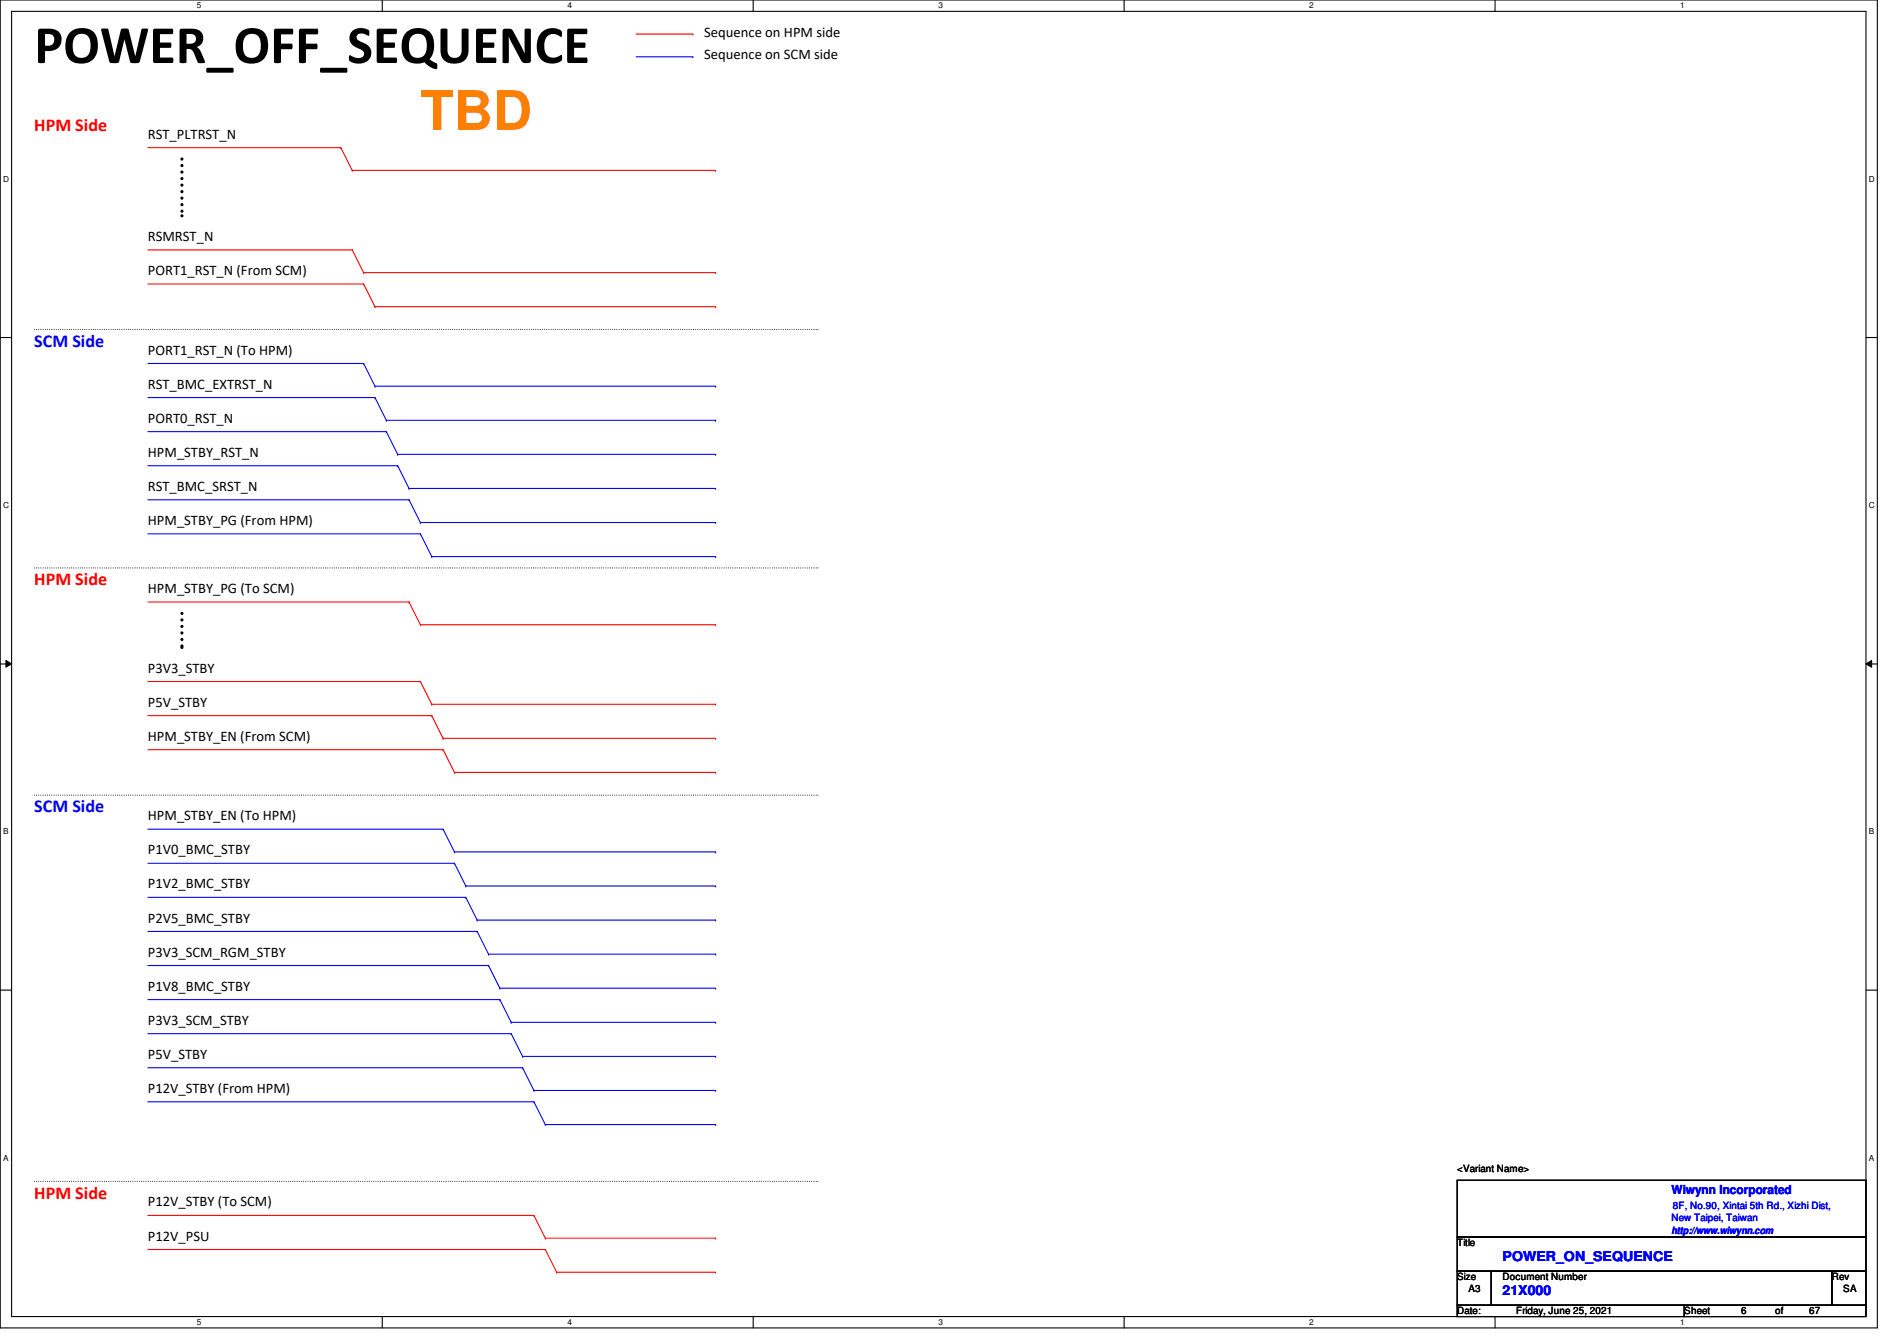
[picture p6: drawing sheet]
<svg xmlns="http://www.w3.org/2000/svg" width="297mm" height="210mm" viewBox="0 0 297 210" stroke-linecap="round" stroke-linejoin="round" font-family="sans-serif">
<path d="M0 0h294v207.9h-294zM1.8 1.8h290.4v204.3h-290.4z" fill="none" stroke="#000" stroke-width=".17"/>
<g fill="#fff">
<path d="M30.8 .2h.7v1.4h-.7z"/>
<path d="M30.8 206.2h.7v1.4h-.7z"/>
</g>
<path d="M59.9 0v1.8M59.9 206.1v1.8" fill="none" stroke="#000" stroke-width=".17"/>
<g fill="#fff">
<path d="M88.9 .2h.6v1.4h-.6z"/>
<path d="M88.9 206.2h.6v1.4h-.6z"/>
</g>
<path d="M117.9 0v1.8M117.9 206.1v1.8" fill="none" stroke="#000" stroke-width=".17"/>
<g fill="#fff">
<path d="M146.9 .2h.7v1.4h-.7z"/>
<path d="M146.9 206.2h.7v1.4h-.7z"/>
</g>
<path d="M176 0v1.8M176 206.1v1.8" fill="none" stroke="#000" stroke-width=".17"/>
<g fill="#fff">
<path d="M205 .2h.7v1.4h-.7z"/>
<path d="M205 206.2h.7v1.4h-.7z"/>
</g>
<path d="M234.1 0v1.8M234.1 206.1v1.8" fill="none" stroke="#000" stroke-width=".17"/>
<g fill="#fff">
<path d="M263.1 .2h.7v1.4h-.7z"/>
<path d="M263.1 206.2h.7v1.4h-.7z"/>
<path d="M.5 27.3h.9v1.4h-.9z"/>
<path d="M292.6 27.3h.9v1.4h-.9z"/>
<path d="M.5 78.4h.9v1.4h-.9z"/>
<path d="M292.6 78.4h.9v1.4h-.9z"/>
</g>
<path d="M0 52.8h1.8M292.2 52.8h1.8" fill="none" stroke="#000" stroke-width=".17"/>
<g fill="#fff">
<path d="M.5 129.5h.8v1.4h-.8z"/>
<path d="M292.6 129.5h.9v1.4h-.9z"/>
</g>
<path d="M0 103.9h1.8M292.2 103.9h1.8" fill="none" stroke="#000" stroke-width=".17"/>
<path d="M.9 103.4l.9 .5-.9 .5zM292.2 103.9l.9-.5v1z" fill="#000"/>
<path d="M.9 103.4l.9 .5-.9 .5zM292.2 103.9l.9-.5v1z" fill="none" stroke="#000" stroke-width=".16"/>
<g fill="#fff">
<path d="M.5 180.5h.8v1.4h-.8z"/>
<path d="M292.6 180.5h.9v1.4h-.9z"/>
</g>
<path d="M0 155h1.8M292.2 155h1.8M228.2 184.7h64v8.9h-64zM228.2 193.6h64v5.4h-64zM228.2 199h5.3v5.3h-5.3zM233.5 199h53.3v5.3h-53.3zM286.8 199h5.4v5.3h-5.4zM228.2 204.3h35.5v1.8h-35.5zM263.7 204.3h28.5v1.8h-28.5z" fill="none" stroke="#000" stroke-width=".17"/>
<g fill="none" stroke="#f00" stroke-width=".17">
<path d="M99.6 5.3h8.9M108.5 5.3h.1M23.2 23.1h30.2M23.2 39.1h32M53.4 23.1h.1M53.4 23.1l1.8 3.6M55.2 26.7h.1M55.2 39.1h.1M55.2 26.7h56.9M55.2 39.1l1.7 3.6M112.1 26.7h.1M23.2 44.4h33.7"/>
<path d="M56.9 42.7h.1M56.9 44.4h.1M56.9 44.4l1.8 3.6M56.9 42.7h55.2M58.7 48h.1M58.7 48h53.4M112.1 42.7h.1M112.1 48h.1M23.2 94.2h40.8M64 94.2h.1M64 94.2l1.8 3.6M65.8 97.8h.1"/>
<path d="M65.8 97.8h46.3M112.1 97.8h.1M23.2 106.7h42.6M23.2 112h44.4M23.2 117.3h46.2M65.8 106.7h.1M65.8 106.7l1.8 3.5M67.6 110.2h.1M67.6 112h.1M67.6 112l1.8 3.6M67.6 110.2h44.5M69.4 117.3h.1"/>
<path d="M69.4 115.6h.1M69.4 117.3l1.8 3.6M69.4 115.6h42.7M112.1 110.2h.1M112.1 115.6h.1M71.2 120.9h.1M71.2 120.9h40.9M112.1 120.9h.1M23.2 190.2h60.4M23.2 195.6h62.2M83.6 190.2h.1M83.6 190.2l1.8 3.6"/>
<path d="M85.4 195.6h.1M85.4 193.8h.1M85.4 193.8h26.7M85.4 195.6l1.8 3.5M87.2 199.1h.1M87.2 199.1h24.9M112.1 193.8h.1M112.1 199.1h.1"/>
</g>
<g fill="none" stroke="#00f" stroke-width=".17">
<path d="M99.6 8.9h8.9M108.5 8.9h.1M23.2 56.9h33.7M56.9 56.9h.1M56.9 56.9l1.8 3.6M23.2 62.2h35.5M23.2 67.6h37.3M23.2 72.9h39.1M23.2 78.2h40.8M58.7 60.5h.1M58.7 62.2h.1M58.7 62.2l1.8 3.6"/>
<path d="M58.7 60.5h53.4M60.5 67.6h.1M60.5 65.8h.1M60.5 67.6l1.8 3.5M60.5 65.8h51.6M62.3 72.9h.1M62.3 71.1h.1M62.3 72.9l1.7 3.6M62.3 71.1h49.8M64 78.2h.1M64 76.5h.1M64 78.2l1.8 3.6"/>
<path d="M64 76.5h48.1M112.1 60.5h.1M112.1 65.8h.1M112.1 71.1h.1M112.1 76.5h.1M23.2 83.6h42.6M65.8 81.8h.1M65.8 83.6h.1M65.8 81.8h46.3M65.8 83.6l1.8 3.5M67.6 87.1h.1M67.6 87.1h44.5"/>
<path d="M112.1 81.8h.1M112.1 87.1h.1M23.2 129.8h46.2M23.2 135.1h48M69.4 129.8h.1M69.4 129.8l1.8 3.5M71.2 133.3h.1M71.2 135.1h.1M71.2 135.1l1.7 3.6M71.2 133.3h40.9M72.9 138.7h.1M72.9 138.7h39.2"/>
<path d="M112.1 133.3h.1M112.1 138.7h.1M23.2 140.5h49.7M23.2 145.8h51.5M23.2 151.1h53.3M23.2 156.5h55.1M72.9 140.5h.1M72.9 140.5l1.8 3.5M74.7 145.8h.1M74.7 144h.1M74.7 145.8l1.8 3.6M74.7 144h37.4"/>
<path d="M76.5 151.1h.1M76.5 149.4h.1M76.5 151.1l1.8 3.6M76.5 149.4h35.6M78.3 156.5h.1M78.3 154.7h.1M78.3 154.7h33.8M78.3 156.5l1.7 3.5M112.1 144h.1M112.1 149.4h.1M112.1 154.7h.1M23.2 161.8h56.8"/>
<path d="M23.2 167.1h58.6M23.2 172.5h60.4M80 161.8h.1M80 160h.1M80 160h32.1M80 161.8l1.8 3.6M81.8 167.1h.1M81.8 165.4h.1M81.8 165.4h30.3M81.8 167.1l1.8 3.6M83.6 172.5h.1M83.6 170.7h.1"/>
<path d="M83.6 170.7h28.5M83.6 172.5l1.8 3.5M85.4 176h.1M85.4 176h26.7M112.1 160h.1M112.1 165.4h.1M112.1 170.7h.1M112.1 176h.1"/>
</g>
<path d="M5.4 51.6h122.7M128.1 51.6h.1M5.4 88.9h122.7M128.1 88.9h.1M5.4 124.5h122.7M128.1 124.5h.1M5.4 184.9h122.7M128.1 184.9h.1" fill="none" stroke="#000" stroke-width=".17" stroke-dasharray="0 .3"/>
<path d="M28.5 24.9v8.9M28.5 96v5.3" fill="none" stroke="#000" stroke-width=".51" stroke-dasharray="0 1"/>
<g fill="#000" stroke-dasharray="0 1">
<circle cx="28.5" cy="33.8" r=".25"/>
<circle cx="28.5" cy="101.3" r=".25"/>
</g>
<text font-size="8.5" x="5.4" y="9.9">POWER_OFF_SEQUENCE</text>
<text font-size="8.5" fill="#ff8000" x="65.8" y="20.3">TBD</text>
<g font-size="2.8" fill="#f00">
<text x="5.4" y="20.5">HPM Side</text>
<text x="5.4" y="91.6">HPM Side</text>
<text x="5.4" y="187.6">HPM Side</text>
</g>
<g font-size="2.8" fill="#00f">
<text x="5.4" y="54.3">SCM Side</text>
<text x="5.4" y="127.2">SCM Side</text>
</g>
<g font-size="2.3">
<text x="110.3" y="5.7">Sequence on HPM side</text>
<text x="110.3" y="9.3">Sequence on SCM side</text>
<text x="23.2" y="21.7">RST_PLTRST_N</text>
<text x="23.2" y="37.7">RSMRST_N</text>
<text x="23.2" y="43.1">PORT1_RST_N (From SCM)</text>
<text x="23.2" y="55.5">PORT1_RST_N (To HPM)</text>
<text x="23.2" y="60.8">RST_BMC_EXTRST_N</text>
<text x="23.2" y="71.5">HPM_STBY_RST_N</text>
<text x="23.2" y="66.2">PORT0_RST_N</text>
<text x="23.2" y="76.8">RST_BMC_SRST_N</text>
<text x="23.2" y="82.2">HPM_STBY_PG (From HPM)</text>
<text x="23.2" y="92.8">HPM_STBY_PG (To SCM)</text>
<text x="23.2" y="105.3">P3V3_STBY</text>
<text x="23.2" y="110.6">P5V_STBY</text>
<text x="23.2" y="116">HPM_STBY_EN (From SCM)</text>
<text x="23.2" y="128.4">HPM_STBY_EN (To HPM)</text>
<text x="23.2" y="133.7">P1V0_BMC_STBY</text>
<text x="23.2" y="139.1">P1V2_BMC_STBY</text>
<text x="23.2" y="144.4">P2V5_BMC_STBY</text>
<text x="23.2" y="149.7">P3V3_SCM_RGM_STBY</text>
<text x="23.2" y="155.1">P1V8_BMC_STBY</text>
<text x="23.2" y="160.4">P3V3_SCM_STBY</text>
<text x="23.2" y="165.7">P5V_STBY</text>
<text x="23.2" y="171.1">P12V_STBY (From HPM)</text>
<text x="23.2" y="188.8">P12V_STBY (To SCM)</text>
<text x="23.2" y="194.2">P12V_PSU</text>
</g>
<g font-size="2.1" fill="#00f">
<text x="235.3" y="197.4">POWER_ON_SEQUENCE</text>
<text x="235.3" y="202.7">21X000</text>
</g>
<text font-size="1.9" fill="#00f" x="261.7" y="186.9">Wiwynn Incorporated</text>
<g font-size="1.6">
<text x="228.2" y="183.5">&lt;Variant Name&gt;</text>
<text x="228.2" y="195.1">Title</text>
<text x="228.2" y="200.4">Size</text>
<text x="230" y="202.2">A3</text>
<text x="235.3" y="200.4">Document Number</text>
<text x="286.8" y="200.4">Rev</text>
<text x="288.6" y="202.2">SA</text>
<text x="228.2" y="205.7">Date:</text>
<text x="237.4" y="205.7">Friday, June 25, 2021</text>
<text x="263.7" y="205.7">Sheet</text>
<text x="272.6" y="205.7">6</text>
<text x="278" y="205.7">of</text>
<text x="283.3" y="205.7">67</text>
</g>
<g font-size="1.6" fill="#00f">
<text x="261.7" y="191.1">New Taipei, Taiwan</text>
<text x="262" y="189.2">8F, No.90, Xintai 5th Rd., Xizhi Dist,</text>
<text x="261.7" y="193.1">http://www.wiwynn.com</text>
</g>
<g font-size="1.3">
<text x="30.8" y="1.3">5</text>
<text x="88.9" y="1.3">4</text>
<text x="146.9" y="1.3">3</text>
<text x="205" y="1.3">2</text>
<text x="263.1" y="1.3">1</text>
<text x=".5" y="28.4">D</text>
<text x="292.6" y="28.4">D</text>
<text x=".5" y="79.5">C</text>
<text x="292.6" y="79.5">C</text>
<text x=".5" y="130.6">B</text>
<text x="292.6" y="130.6">B</text>
<text x=".5" y="181.7">A</text>
<text x="292.6" y="181.7">A</text>
<text x="30.8" y="207.4">5</text>
<text x="88.9" y="207.4">4</text>
<text x="146.9" y="207.4">3</text>
<text x="205" y="207.4">2</text>
<text x="263.1" y="207.4">1</text>
</g>
</svg>
